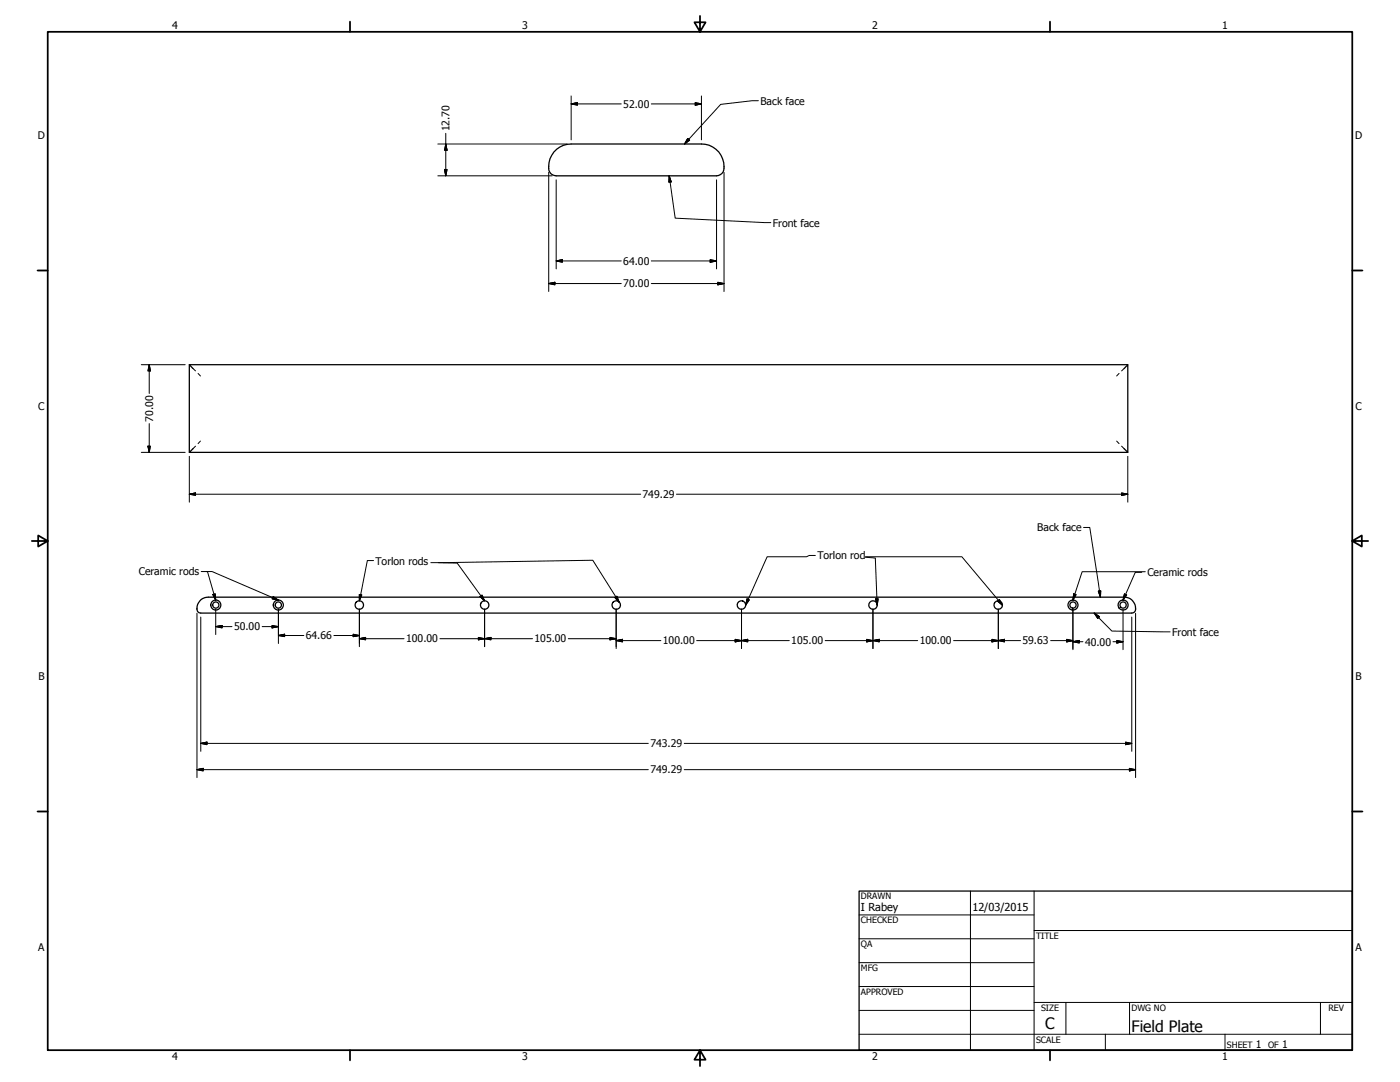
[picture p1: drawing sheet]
<svg xmlns="http://www.w3.org/2000/svg" width="559mm" height="432mm" viewBox="0 0 559 432" stroke-linecap="round" stroke-linejoin="round" font-family="sans-serif">
<!-- layer: Visible (ANSI) -->
<g fill="none" stroke="#000" stroke-width=".51">
<path d="M222.2 59.6a8.7 8.7 0 0 1 5.8-2.1h52a8.8 8.8 0 0 1 8.6 11.1 3.4 3.4 0 0 1-2.6 1.6h-64a3.1 3.1 0 0 1-3-3.8 8.8 8.8 0 0 1 3.2-6.8zM75.6 145.5l1.4 1.6M448.7 147.1l1.5-1.6v35l-1.5-1.4M450.2 145.5h-374.6v35M77 179.1l-1.4 1.4h374.6M80.2 239.3l1.4-.7 1.5-.3h365.7a4.3 4.3 0 0 1 4 5.9l-1.1 .5h-371.6a1.82 1.82 0 0 1-1.4-2.7l.5-1.5z"/>
<circle cx="86.1" cy="241.5" r="1.24"/>
<circle cx="86.1" cy="241.5" r="2"/>
<circle cx="111.1" cy="241.5" r="1.24"/>
<circle cx="111.1" cy="241.5" r="2"/>
<circle cx="143.4" cy="241.5" r="1.68"/>
<circle cx="193.5" cy="241.5" r="1.68"/>
<circle cx="246" cy="241.5" r="1.68"/>
<circle cx="295.9" cy="241.5" r="1.68"/>
<circle cx="348.5" cy="241.5" r="1.68"/>
<circle cx="398.4" cy="241.5" r="1.68"/>
<circle cx="428.3" cy="241.5" r="2"/>
<circle cx="428.3" cy="241.5" r="1.24"/>
<circle cx="448.3" cy="241.5" r="2"/>
<circle cx="448.3" cy="241.5" r="1.24"/>
</g>
<!-- layer: Hidden (ANSI) -->
<path d="M77 147.1l1 .9M79.1 149l.9 1.1M446.7 149l-1 1.1M448.7 147.1l-1 .9M78 178.1l-1 1M80 176l-.9 1M445.7 176l1 1M447.7 178.1l1 1" fill="none" stroke="#000" stroke-width=".4"/>
<!-- layer: Border (ANSI) -->
<g fill="none" stroke="#000" stroke-width=".7">
<path d="M19 12.7h520.8v406.4h-520.8zM139.7 8.6v4.1M279.4 6.3v6.4l-2.2-3.8h4.4l-2.2 3.8M419.1 8.6v4.1M15 107.9h4M539.8 107.9h4M12.7 215.9h6.3l-3.8-2.2v4.4l3.8-2.2M539.8 215.9l3.8 2.2v-4.4l-3.8 2.2h6.3M15 323.8h4M539.8 323.8h4M139.7 419.1v4.1M279.4 419.1l2.2 3.8h-4.4l2.2-3.8v6.3"/>
<path d="M419.1 419.1v4.1"/>
</g>
<!-- layer: Title (ANSI) -->
<g fill="none" stroke="#000" stroke-width=".4">
<path d="M387.3 355.6v63.5M412.7 355.6v63.5M342.9 365.1h69.8M342.9 374.6h69.8M412.7 371.3h127.1M342.9 384.2h69.8M342.9 393.7h69.8M342.9 412.7h196.9M342.9 403.2h69.8M412.7 400h127.1M425.4 400v12.7M441.2 412.7v6.4"/>
<path d="M450.8 400v12.7M488.9 412.7v6.4M527 400v12.7"/>
</g>
<path d="M342.9 355.6h196.9v63.5h-196.9z" fill="none" stroke="#000" stroke-width=".51"/>
<!-- layer: Dimension (ANSI) -->
<g fill="none" stroke="#000" stroke-width=".4">
<path d="M228 38.3v17.5M280 38.3v17.5M174.8 57.5h51.6M177.9 57.5l.5 2.4h-1zM177.9 53.2v17M228 41.5l2.5-.5v1zM228 41.5h20M260 41.5h20M277.5 41l2.5 .5-2.5 .5zM174.8 70.2h45.6M177.4 67.6h1l-.5 2.6zM219 68.8v47.5"/>
<path d="M222 71.8v35.5M286 71.8v35.5M289 68.8v47.5M219 113.2l2.5-.6v1.1zM219 113.2h29M222 104.1l2.5-.5v1zM222 104.1h26M260 104.1h26M260 113.2h29M283.5 103.6l2.5 .5-2.5 .5zM286.5 112.6l2.5 .6-2.5 .5zM56.4 145.5h17.5"/>
<path d="M59.6 145.5l.4 2.5h-.9zM59.6 145.5v11.5M59.1 178.1h.9l-.4 2.4zM59.6 169v11.5M56.4 180.5h17.5M75.6 197.2l2.4-.5v1zM75.6 197.2h180.1M75.6 182.1v18.3M270 197.2h180.2M447.7 196.7l2.5 .5-2.5 .5zM450.2 182.1v18.3M78.6 244.7v65.6"/>
<path d="M80.1 246.3v53.5M86.1 250.1l2.5-.5v1zM86.1 250.1h6.5M86.1 243.1v10.1M104.6 250.1h6.5M108.6 249.6l2.5 .5-2.5 .5zM111.1 253.6l2.5-.5v1zM111.1 243.1v13.7M111.1 253.6h10.2M133.3 253.6h10.1M141 253.1l2.4 .5-2.4 .5zM143.4 254.9l2.5-.5v.9z"/>
<path d="M143.4 243.1v15M143.4 254.9h17.9M175.6 254.9h36.9M190.9 254.4l2.5 .5-2.5 .4zM193.4 254.9l2.6-.5v.9zM193.4 243.1v15M226.8 254.9h19.1M243.5 254.4l2.4 .5-2.4 .4zM245.9 255.7l2.6-.6v1.1zM245.9 243.1v15.7M245.9 255.7h17.9M278.1 255.7h36.9"/>
<path d="M293.4 255.1l2.6 .6-2.6 .5zM296 255.7l2.4-.6v1.1zM296 243.1v15.7M329.4 255.7h36.9M345.9 255.1l2.5 .6-2.5 .5zM348.4 255.7l2.6-.6v1.1zM348.4 243.1v15.7M380.6 255.7h26.8M395.9 255.1l2.6 .6-2.6 .5zM398.5 255.7l2.4-.6v1.1zM398.5 243.1v15.7M419.4 255.7h8.8"/>
<path d="M425.8 255.1l2.4 .6-2.4 .5zM428.2 256.1l2.6-.5v1zM428.2 243.1v16.2M428.2 256.1h4M444.2 256.1h4M445.8 255.6l2.4 .5-2.4 .5zM448.2 243.1v16.2M451.7 246.3v53.5M453.3 244.7v65.6M80.1 296.7l2.5-.5v1zM80.1 296.7h178.7M273.1 296.7h178.6"/>
<path d="M449.3 296.2l2.4 .5-2.4 .5zM78.6 307.1l2.5-.5v1.1zM78.6 307.1h180.2M273.1 307.1h180.2M450.8 306.6l2.5 .5-2.5 .6z"/>
</g>
<g fill="#000" stroke="#000" stroke-width=".4">
<path d="M177.9 57.5l.5 2.4zM177.9 57.5l.5 2.4h-1zM228 41.5l2.5-.5zM228 41.5l2.5-.5v1zM277.5 42l2.5-.5zM277.5 41l2.5 .5-2.5 .5zM177.4 67.6l.5 2.6zM177.4 67.6h1l-.5 2.6zM219 113.2l2.5-.6zM219 113.2l2.5-.6v1.1zM222 104.1l2.5-.5zM222 104.1l2.5-.5v1z"/>
<path d="M283.5 104.6l2.5-.5zM283.5 103.6l2.5 .5-2.5 .5zM286.5 113.7l2.5-.5zM286.5 112.6l2.5 .6-2.5 .5zM59.6 145.5l.4 2.5zM59.6 145.5l.4 2.5h-.9zM59.1 178.1l.5 2.4zM59.1 178.1h.9l-.4 2.4zM75.6 197.2l2.4-.5zM75.6 197.2l2.4-.5v1zM447.7 197.7l2.5-.5zM447.7 196.7l2.5 .5-2.5 .5z"/>
<path d="M86.1 250.1l2.5-.5zM86.1 250.1l2.5-.5v1zM108.6 250.6l2.5-.5zM108.6 249.6l2.5 .5-2.5 .5zM111.1 253.6l2.5-.5zM111.1 253.6l2.5-.5v1zM141 254.1l2.4-.5zM141 253.1l2.4 .5-2.4 .5zM143.4 254.9l2.5-.5zM143.4 254.9l2.5-.5v.9zM190.9 255.3l2.5-.4zM190.9 254.4l2.5 .5-2.5 .4z"/>
<path d="M193.4 254.9l2.6-.5zM193.4 254.9l2.6-.5v.9zM243.5 255.3l2.4-.4zM243.5 254.4l2.4 .5-2.4 .4zM245.9 255.7l2.6-.6zM245.9 255.7l2.6-.6v1.1zM293.4 256.2l2.6-.5zM293.4 255.1l2.6 .6-2.6 .5zM296 255.7l2.4-.6zM296 255.7l2.4-.6v1.1zM345.9 256.2l2.5-.5zM345.9 255.1l2.5 .6-2.5 .5z"/>
<path d="M348.4 255.7l2.6-.6zM348.4 255.7l2.6-.6v1.1zM395.9 256.2l2.6-.5zM395.9 255.1l2.6 .6-2.6 .5zM398.5 255.7l2.4-.6zM398.5 255.7l2.4-.6v1.1zM425.8 256.2l2.4-.5zM425.8 255.1l2.4 .6-2.4 .5zM428.2 256.1l2.6-.5zM428.2 256.1l2.6-.5v1zM445.8 256.6l2.4-.5zM445.8 255.6l2.4 .5-2.4 .5z"/>
<path d="M80.1 296.7l2.5-.5zM80.1 296.7l2.5-.5v1zM449.3 297.2l2.4-.5zM449.3 296.2l2.4 .5-2.4 .5zM78.6 307.1l2.5-.5zM78.6 307.1l2.5-.5v1.1zM450.8 307.7l2.5-.6zM450.8 306.6l2.5 .5-2.5 .6z"/>
</g>
<!-- layer: Symbol (ANSI) -->
<g fill="none" stroke="#000" stroke-width=".4">
<path d="M274.5 55.2l.8 .7-2.1 1.6zM302.7 40.2h-2.5l-12.5 1.5-14.5 15.8M267.1 70.2l.8 2.4-.9 .1zM267.1 70.2l2.4 16.9 38.2 1.7M432.5 210.5h2.5l4.2 27.8M80.3 228.1h2.5l3.3 11.4M82.2 228.1h2.4l26.5 11.4M85 237.2l.9-.2 .2 2.5zM109 238.1l2.1 1.4-2.5-.5zM143.4 237.2l1 .2-1 2.4zM149.1 223.7h-2.5l-3.2 16.1M172 224.5l10.5 .2 10.9 15.1"/>
<path d="M175 224.5l61.6-.9 10.5 16.7M191.6 238.1l.8-.6 1 2.3zM245.4 238.4l.9-.5 .8 2.4zM298.2 239l.9 .4-1.5 2.1zM325.4 221.7h-2.4l-1.1 .5h-15.7l-8.6 19.3M345.4 222.4l4 .3 .7 18.8M345.4 222.2h38.5l16.2 19.3M349.5 239h1l-.4 2.5zM398.1 239.9l.8-.6 1.2 2.2zM428.6 237l.9 .3-1.3 2.2zM438.4 235.9l1-.1-.2 2.5zM448.8 237l.9 .4-1.5 2.1z"/>
<path d="M455.7 228.4h-2.6l-4.9 11.1M457.1 228.2h-25.2l-3.7 11.3M436.8 244.7l2 1.4-.7 .7zM436.8 244.7l7 7.1 23.2 .4"/>
</g>
<g fill="#000" stroke="#000" stroke-width=".4">
<path d="M274.5 55.2l-1.3 2.3zM274.5 55.2l.8 .7-2.1 1.6zM267.1 70.2l.8 2.4zM267.1 70.2l.8 2.4-.9 .1zM85 237.2l1.1 2.3zM85 237.2l.9-.2 .2 2.5zM108.6 239l2.5 .5zM109 238.1l2.1 1.4-2.5-.5zM143.4 237.2v2.6zM143.4 237.2l1 .2-1 2.4zM191.6 238.1l1.8 1.7zM191.6 238.1l.8-.6 1 2.3z"/>
<path d="M245.4 238.4l1.7 1.9zM245.4 238.4l.9-.5 .8 2.4zM298.2 239l-.6 2.5zM298.2 239l.9 .4-1.5 2.1zM349.5 239l.6 2.5zM349.5 239h1l-.4 2.5zM398.1 239.9l2 1.6zM398.1 239.9l.8-.6 1.2 2.2zM428.6 237l-.4 2.5zM428.6 237l.9 .3-1.3 2.2zM438.4 235.9l.8 2.4zM438.4 235.9l1-.1-.2 2.5z"/>
<path d="M448.8 237l-.6 2.5zM448.8 237l.9 .4-1.5 2.1zM436.8 244.7l2 1.4zM436.8 244.7l2 1.4-.7 .7z"/>
</g>
<g font-size="6.3">
<text x="417.2" y="410.6">C</text>
<text x="451.6" y="411.9">Field Plate</text>
</g>
<g font-size="4.4">
<text x="343.7" y="363.5">I Rabey</text>
<text x="388.1" y="363.7">12/03/2015</text>
</g>
<g font-size="4.2">
<text x="68.7" y="11.7">4</text>
<text x="208.4" y="11.7">3</text>
<text x="348.1" y="11.7">2</text>
<text x="487.8" y="11.7">1</text>
<text x="303.5" y="41.8">Back face</text>
<text x="248.8" y="43">52.00</text>
<text x="179.5" y="52.5" transform="rotate(-90 179.5 52.5)">12.70</text>
<text x="15.1" y="55.5">D</text>
<text x="540.9" y="55.5">D</text>
<text x="308.5" y="90.4">Front face</text>
<text x="248.8" y="105.7">64.00</text>
<text x="248.8" y="114.7">70.00</text>
<text x="15.2" y="163.4">C</text>
<text x="541" y="163.4">C</text>
<text x="61.1" y="168.3" transform="rotate(-90 61.1 168.3)">70.00</text>
<text x="256.5" y="198.8">749.29</text>
<text x="414" y="212">Back face</text>
<text x="149.9" y="225.3">Torlon rods</text>
<text x="326.3" y="223.3">Torlon rod</text>
<text x="55.4" y="229.6">Ceramic rods</text>
<text x="458" y="229.7">Ceramic rods</text>
<text x="93.4" y="251.6">50.00</text>
<text x="122" y="255.1">64.66</text>
<text x="162.1" y="256.3">100.00</text>
<text x="213.4" y="256.3">105.00</text>
<text x="264.6" y="257.2">100.00</text>
<text x="315.8" y="257.2">105.00</text>
<text x="367.1" y="257.2">100.00</text>
<text x="408.1" y="257.2">59.63</text>
<text x="433.1" y="257.6">40.00</text>
<text x="467.8" y="253.7">Front face</text>
<text x="15.3" y="271.4">B</text>
<text x="541.1" y="271.4">B</text>
<text x="259.6" y="298.2">743.29</text>
<text x="259.6" y="308.7">749.29</text>
<text x="15.2" y="379.3">A</text>
<text x="541" y="379.3">A</text>
<text x="501.3" y="418.3">1</text>
<text x="511.8" y="418.3">1</text>
<text x="68.7" y="423.2">4</text>
<text x="208.4" y="423.2">3</text>
<text x="348.1" y="423.2">2</text>
<text x="487.8" y="423.2">1</text>
</g>
<g font-size="3.5">
<text x="343.7" y="358.9">DRAWN</text>
<text x="343.7" y="368.5">CHECKED</text>
<text x="413.5" y="374.6">TITLE</text>
<text x="343.7" y="378">QA</text>
<text x="343.7" y="387.5">MFG</text>
<text x="343.7" y="397.1">APPROVED</text>
<text x="415.5" y="403.4">SIZE</text>
<text x="451.6" y="403.4">DWG NO</text>
<text x="530.3" y="403.4">REV</text>
<text x="413.5" y="416.1">SCALE</text>
<text x="489.7" y="418.3">SHEET</text>
<text x="506.2" y="418.3">OF</text>
</g>
</svg>
